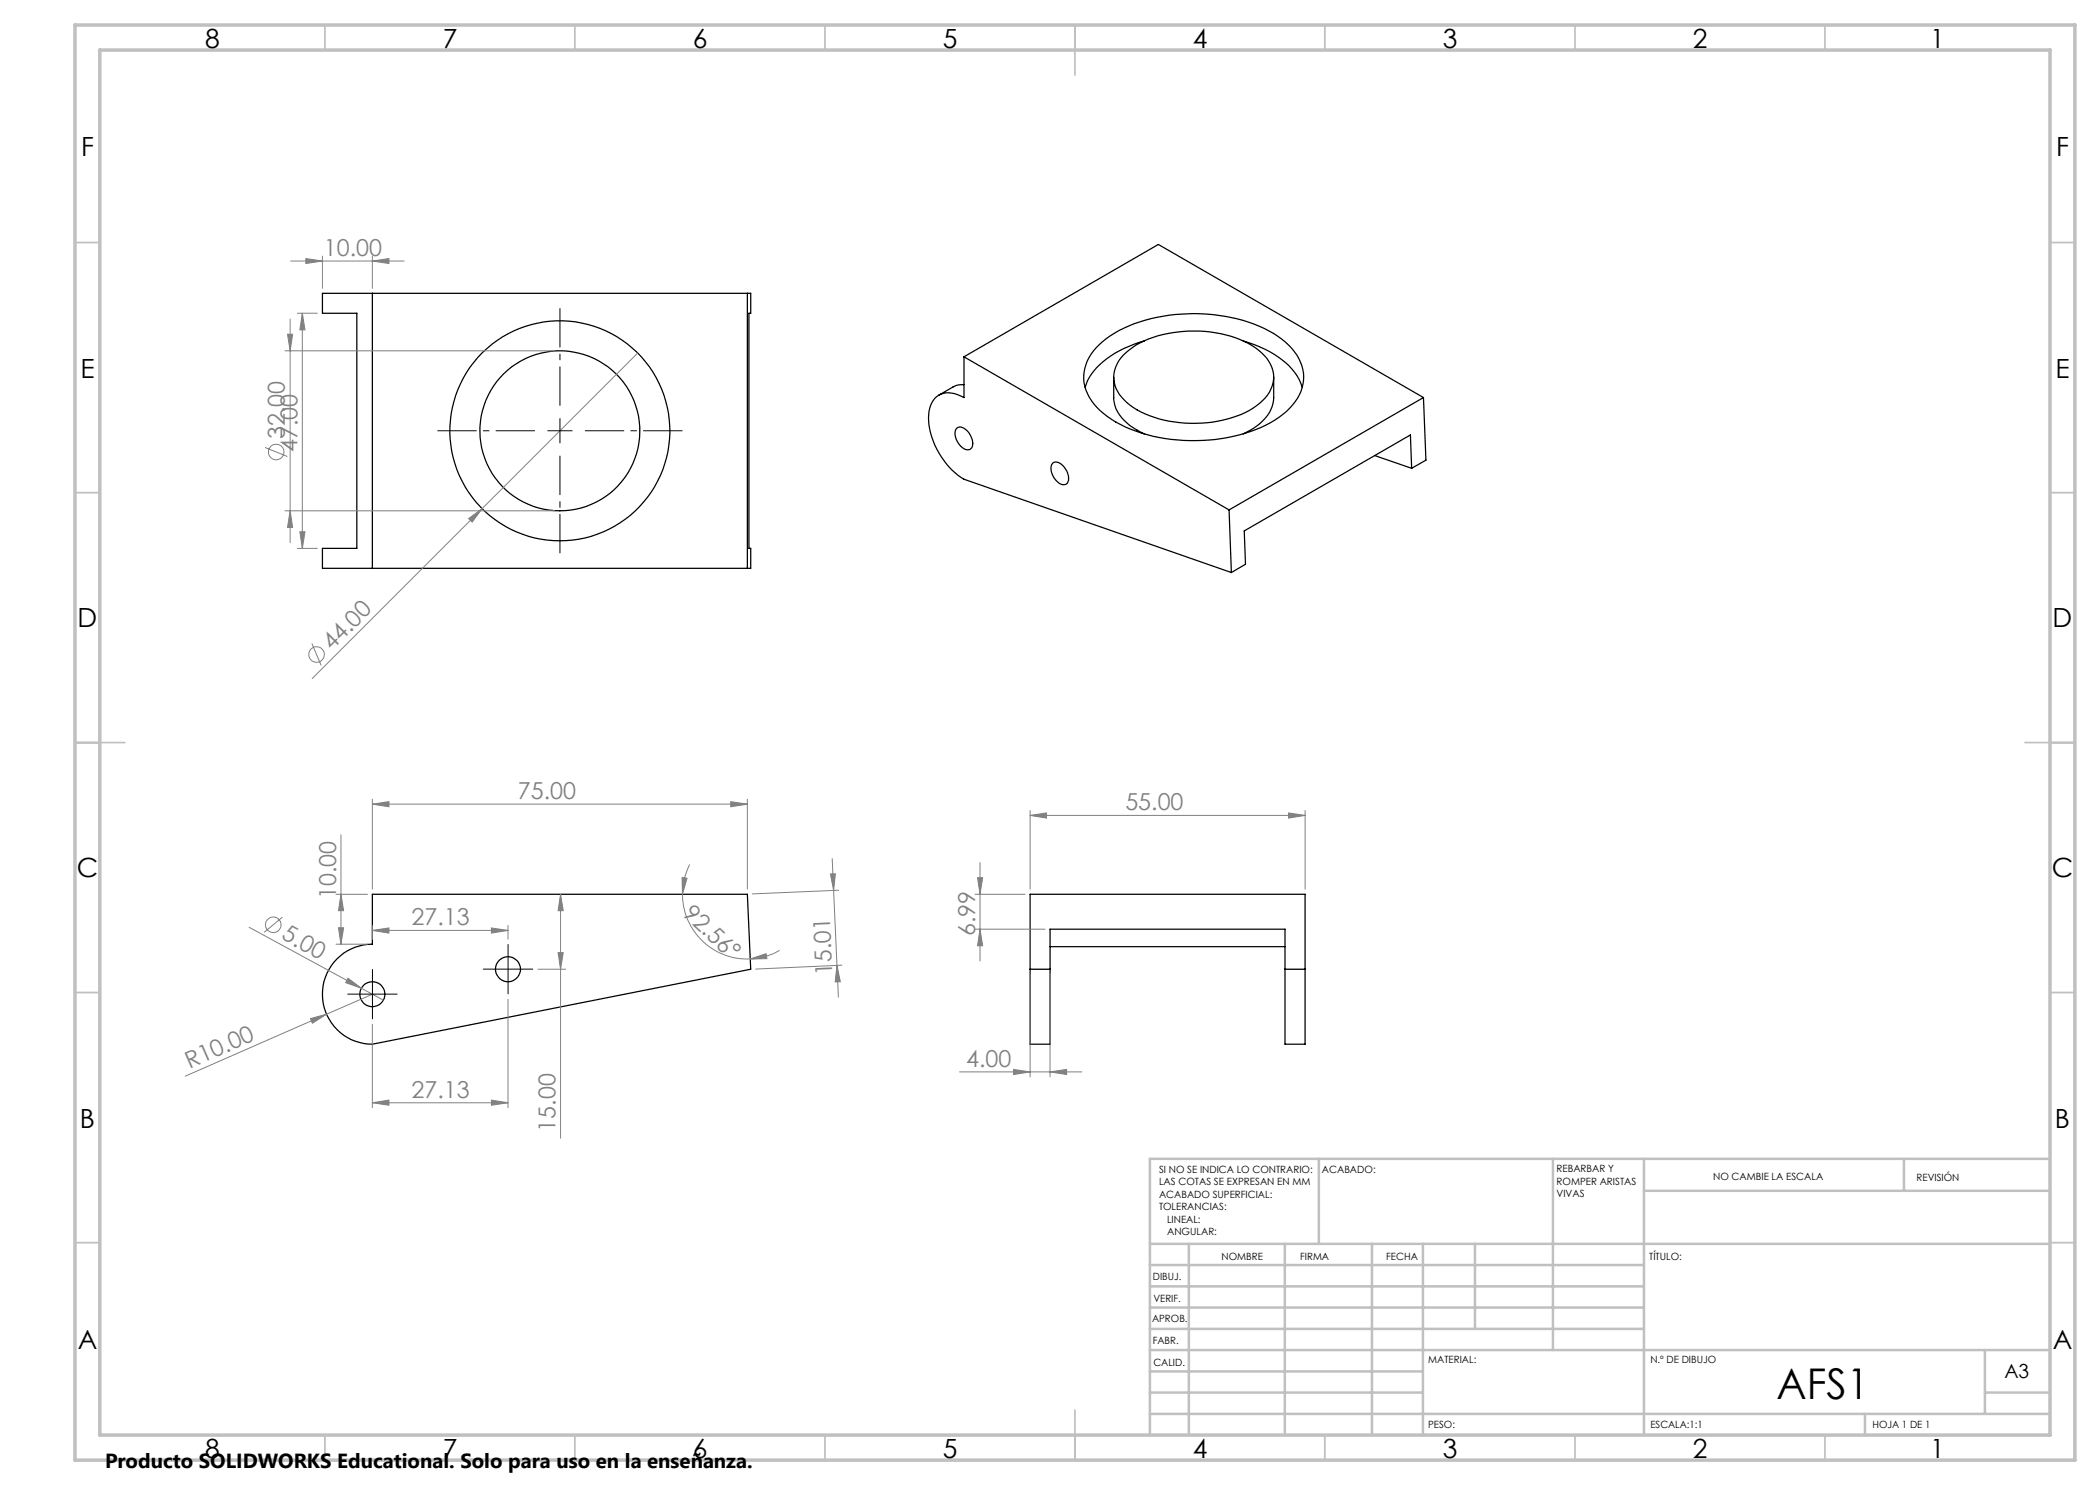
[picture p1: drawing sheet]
<svg xmlns="http://www.w3.org/2000/svg" width="420mm" height="297mm" viewBox="0 0 420 297" stroke-linecap="round" stroke-linejoin="round" font-family="sans-serif">
<g fill="none" stroke="#000" stroke-width=".25">
<path d="M74.5 58.7h-10v3.9h6.9v47.1h-6.9v4h10M74.5 58.7v55M74.5 58.7h75.6v3.9h-.3v47.1h.3v4h-75.6M149.5 58.7v55M192.8 71.4v8.1a4.8 4.8 0 0 0-5.4-.2 6.2 6.2 0 0 0-1.6 5.8 15.8 15.8 0 0 0 7 10.7l53.5 18.7M192.8 76.9l-1.5 .2-3.5 1.9M192.8 71.4l53 30.6M192.8 71.4l38.9-22.5 53 30.6M219.3 69.5a23.6 23.6 0 0 1 13.3-6.3 34.4 34.4 0 0 1 21.2 3 11.9 11.9 0 0 1 6.9 8.4 9.4 9.4 0 0 1-4.2 8.3 28.3 28.3 0 0 1-16 5.2 31.3 31.3 0 0 1-18.2-4.2 10.8 10.8 0 0 1-5.6-8 8.8 8.8 0 0 1 2.6-6.4zM222.7 75.4v4.1a7.4 7.4 0 0 0 4 6.1l2.1 1.2M224.7 71a18.5 18.5 0 0 1 12-4.7 23.1 23.1 0 0 1 14.4 3.3 7.3 7.3 0 0 1 3.6 6.4 7.8 7.8 0 0 1-4.1 5.6 24.7 24.7 0 0 1-18.8 2.2 13.4 13.4 0 0 1-8.3-5.5 5.9 5.9 0 0 1 1.2-7.3zM228.8 68.2a19 19 0 0 0-10.6 6.8l-.8 1.3-.4 1.2"/>
<path d="M248.6 68.2a20 20 0 0 1 10.3 6.2l.9 1.4 .7 1.7M254.7 75.4v4.1a8.1 8.1 0 0 1-4.8 6.6l-1.3 .7M284.7 79.5l-38.9 22.5M284.7 79.5l.5 12.5-2.9 1.7M191.4 85.6a1.83 1.83 0 0 1 2.3 .8 3.1 3.1 0 0 1 .6 3.2 1.41 1.41 0 0 1-2.1-.4 3.1 3.1 0 0 1-1-3.4zM210.6 92.6a1.78 1.78 0 0 1 2.2 .8 2.64 2.64 0 0 1 .5 3.4 1.73 1.73 0 0 1-2.2-.9 2.69 2.69 0 0 1-.5-3.3zM275 91.1l7.3 2.6M282.3 93.7l-.2-6.7-33.3 19.2 .3 6.7-2.8 1.6M245.8 102l.5 12.5M74.5 178.9h75l.6 14.9-75.6 15a10 10 0 0 1-10-10 10 10 0 0 1 10-10zM206 178.9h55v29.9h-4v-23h-47v23h-4zM206 193.8h4"/>
<path d="M210 189.3h47M257 193.8h4"/>
<circle cx="112" cy="86.2" r="22"/>
<circle cx="112" cy="86.2" r="16"/>
<circle cx="74.5" cy="198.8" r="2.5"/>
<circle cx="101.6" cy="193.8" r="2.5"/>
</g>
<path d="M74.5 159.8v18M149.5 159.8v18M74.5 160.8h75M146.2 160.3l3.3 .5-3.3 .6z" fill="none" stroke="#808080" stroke-width=".2"/>
<g fill="none" stroke="#c0c0c0" stroke-width=".35">
<path d="M65 5v5M115 5v5M165 5v5M215 5v10M265 5v5M315 5v5M365 5v5M15 48.5h5M410 48.5h5M15 98.5h5M410 98.5h5M15 148.5h10"/>
<path d="M405 148.5h10M15 198.5h5M410 198.5h5M15 248.5h5M410 248.5h5M65 287v5M115 287v5M165 287v5M215 282v10M265 287v5M315 287v5M365 287v5"/>
</g>
<g fill="none" stroke="#c0c0c0" stroke-width=".5">
<path d="M263.8 231.8v17M310.6 231.8v38.2M328.8 231.8v55.2M328.8 238.2h81.2M380.8 231.8v6.4M410 231.8h-180v55.2M230 248.8h180M230 257.3h98.8M230 253h98.8M237.8 248.8v38.2M257 248.8v38.2M274.4 248.8v38.2"/>
<path d="M284.6 248.8v38.2M295 248.8v17M230 265.8h98.8M230 261.5h98.8M230 278.5h54.6M230 274.3h54.6M230 270h180M397 278.5h13M397 270v12.8M230 282.8h180M373 282.8v4.2"/>
</g>
<path d="M15 5h400v287h-400zM20 10h390v277h-390z" fill="none" stroke="#c0c0c0" stroke-width=".7"/>
<path d="M146.2 160.3l3.3 .5-3.3 .6z" fill="#808080"/>
<path d="M74.5 160.8l3.3-.5v1.1z" fill="none" stroke="#808080" stroke-width=".2"/>
<path d="M74.5 160.8l3.3-.5v1.1z" fill="#808080"/>
<path d="M166.4 171.7l1 21.4M167.7 178l-17.2 .8M167.4 193.1l.7 3.3h-1.1zM167.4 193.1l.3 6.3M168.4 193l-17.3 .8" fill="none" stroke="#808080" stroke-width=".2"/>
<path d="M167.4 193.1l.7 3.3h-1.1z" fill="#808080"/>
<path d="M166.1 174.8h1l-.4 3.3z" fill="none" stroke="#808080" stroke-width=".2"/>
<path d="M166.1 174.8h1l-.4 3.3z" fill="#808080"/>
<path d="M74.5 198.9l-9.2 3.9M62.1 203.7l3.2-.9-2.8 1.8zM65.3 202.8l-28.2 12.4" fill="none" stroke="#808080" stroke-width=".2"/>
<path d="M62.1 203.7l3.2-.9-2.8 1.8z" fill="#808080"/>
<g fill="none" stroke="#808080" stroke-width=".2">
<path d="M49.8 185.5l22.5 12.2M56.5 183.4l-3.7 3.1M69.6 195.6l2.7 2.1-3.2-1.2zM72.3 197.7l4.4 2.3"/>
<circle cx="54.7" cy="185" r="1.55"/>
</g>
<path d="M69.6 195.6l2.7 2.1-3.2-1.2z" fill="#808080"/>
<path d="M67.2 178.9h6.3M68.2 178.9l.5 3.2h-1zM68.2 167v21.8M67.2 188.8h6.3" fill="none" stroke="#808080" stroke-width=".2"/>
<path d="M68.2 178.9l.5 3.2h-1z" fill="#808080"/>
<path d="M67.7 185.6h1l-.5 3.2z" fill="none" stroke="#808080" stroke-width=".2"/>
<path d="M67.7 185.6h1l-.5 3.2z" fill="#808080"/>
<path d="M136.4 175.5l1 .1-.9 3.3z" fill="none" stroke="#808080" stroke-width=".2"/>
<path d="M136.4 175.5l1 .1-.9 3.3z" fill="#808080"/>
<path d="M150 191.8l3.2-1.1 .2 1z" fill="none" stroke="#808080" stroke-width=".2"/>
<path d="M150 191.8l3.2-1.1 .2 1z" fill="#808080"/>
<path d="M137.9 172.9a13 13 0 0 0 2.6 15.3 13 13 0 0 0 15.4 1.9M101.6 199.8v21.7M74.5 204.9v16.6M74.5 220.6l3.3-.6v1zM74.5 220.6h27.1" fill="none" stroke="#808080" stroke-width=".2"/>
<path d="M74.5 220.6l3.3-.6v1z" fill="#808080"/>
<path d="M98.3 220l3.3 .6-3.3 .4z" fill="none" stroke="#808080" stroke-width=".2"/>
<path d="M98.3 220l3.3 .6-3.3 .4z" fill="#808080"/>
<path d="M74.5 186.1l3.3-.5v1zM74.5 185.1v2.8M74.5 186.1h27.1M101.6 185.1v2.8" fill="none" stroke="#808080" stroke-width=".2"/>
<path d="M74.5 186.1l3.3-.5v1z" fill="#808080"/>
<path d="M98.3 185.6l3.3 .5-3.3 .5z" fill="none" stroke="#808080" stroke-width=".2"/>
<path d="M98.3 185.6l3.3 .5-3.3 .5z" fill="#808080"/>
<path d="M112.1 178.9v48.7M107.6 193.8h5.5M111.6 190.5h1l-.5 3.3z" fill="none" stroke="#808080" stroke-width=".2"/>
<path d="M111.6 190.5h1l-.5 3.3z" fill="#808080"/>
<path d="M112.1 178.9l.5 3.2h-1z" fill="none" stroke="#808080" stroke-width=".2"/>
<path d="M112.1 178.9l.5 3.2h-1z" fill="#808080"/>
<g fill="none" stroke="#808080" stroke-width=".2">
<path d="M127.5 70.6l-65.1 65.1M93.7 103.7l2.7-2-2 2.7zM62.4 128.7l1.8 4.4"/>
<circle cx="63.3" cy="130.9" r="1.55"/>
</g>
<g fill="none" stroke="#000" stroke-width=".2" stroke-dasharray="15.2 1.3 1.3 1.3" stroke-linecap="butt">
<path d="M72 198.8h-2.5M74.5 198.8v-2.5M74.5 198.8h-2.5M74.5 198.8v2.5M74.5 198.8h2.5M74.5 196.3v-2.5M77 198.8h2.5M99.1 193.8h-2.5M101.6 193.8v-2.5M101.6 193.8h-2.5M101.6 193.8v2.5M101.6 193.8h2.5"/>
<path d="M101.6 191.3v-2.5M101.6 196.3v2.5M104.1 193.8h2.5M74.5 201.3v2.5"/>
</g>
<path d="M93.7 103.7l2.7-2-2 2.7z" fill="#808080"/>
<g fill="none" stroke="#808080" stroke-width=".2">
<path d="M57 70.2h54M57.5 66.8h1l-.5 3.4zM58 63.8v44.7M53 89.5l4.5 1.8M57 102.2h54"/>
<circle cx="55.2" cy="90.4" r="1.55"/>
</g>
<path d="M57.5 66.8h1l-.5 3.4z" fill="#808080"/>
<path d="M58 102.2l.5 3.3h-1z" fill="none" stroke="#808080" stroke-width=".2"/>
<path d="M58 102.2l.5 3.3h-1z" fill="#808080"/>
<path d="M58.1 52.2h22.7M64.5 51.2v6.5M74.5 52.2l3.3-.5v1zM74.5 51.2v6.5" fill="none" stroke="#808080" stroke-width=".2"/>
<path d="M74.5 52.2l3.3-.5v1z" fill="#808080"/>
<path d="M61.2 51.7l3.3 .5-3.3 .5z" fill="none" stroke="#808080" stroke-width=".2"/>
<path d="M61.2 51.7l3.3 .5-3.3 .5z" fill="#808080"/>
<path d="M59.5 62.6h4M60.5 62.6l.5 3.4h-1zM60.5 62.6v47.1M59.5 109.7h4" fill="none" stroke="#808080" stroke-width=".2"/>
<path d="M60.5 62.6l.5 3.4h-1z" fill="#808080"/>
<path d="M60 106.4h1l-.5 3.3z" fill="none" stroke="#808080" stroke-width=".2"/>
<path d="M60 106.4h1l-.5 3.3z" fill="#808080"/>
<path d="M206 163.1l3.3-.5v1zM206 162.1v15.7M206 163.1h55M261 162.1v15.7" fill="none" stroke="#808080" stroke-width=".2"/>
<path d="M112 86.1v-2.5M112 86.1h-2.5M112 86.1v2.5M112 86.1h2.5" fill="none" stroke="#000" stroke-width=".2" stroke-dasharray="15.2 1.3 1.3 1.3" stroke-linecap="butt"/>
<path d="M107 86.1h-19.5M112 81.1v-19.5M112 91.1v19.5M117 86.1h19.5" fill="none" stroke="#000" stroke-width=".2" stroke-dasharray="15.2 1.3 1.3 1.3" stroke-dashoffset="7.4" stroke-linecap="butt"/>
<path d="M206 163.1l3.3-.5v1z" fill="#808080"/>
<path d="M257.7 162.6l3.3 .5-3.3 .5z" fill="none" stroke="#808080" stroke-width=".2"/>
<path d="M257.7 162.6l3.3 .5-3.3 .5z" fill="#808080"/>
<path d="M195 178.9h10M195.5 175.5h1l-.5 3.4zM196 172.5v19.7M195 185.8h14" fill="none" stroke="#808080" stroke-width=".2"/>
<path d="M195.5 175.5h1l-.5 3.4z" fill="#808080"/>
<path d="M196 185.8l.5 3.4h-1z" fill="none" stroke="#808080" stroke-width=".2"/>
<path d="M196 185.8l.5 3.4h-1z" fill="#808080"/>
<path d="M206 194.8v20.6M210 194.8v20.6M191.9 214.4h24.5M210 214.4l3.3-.5v1z" fill="none" stroke="#808080" stroke-width=".2"/>
<path d="M210 214.4l3.3-.5v1z" fill="#808080"/>
<path d="M202.7 213.9l3.3 .5-3.3 .5z" fill="none" stroke="#808080" stroke-width=".2"/>
<path d="M202.7 213.9l3.3 .5-3.3 .5z" fill="#808080"/>
<text font-size="8.5" x="355.3" y="279.7">AFS1</text>
<g font-size="5.3">
<text x="41" y="9.5">8</text>
<text x="88.5" y="9.5">7</text>
<text x="138.5" y="9.5">6</text>
<text x="188.5" y="9.5">5</text>
<text x="238.5" y="9.5">4</text>
<text x="288.5" y="9.5">3</text>
<text x="338.5" y="9.5">2</text>
<text x="386" y="9.5">1</text>
<text x="16.2" y="31.3">F</text>
<text x="411.2" y="31.3">F</text>
<text x="16.1" y="75.5">E</text>
<text x="411.1" y="75.5">E</text>
<text x="15.5" y="125.5">D</text>
<text x="410.5" y="125.5">D</text>
<text x="15.4" y="175.5">C</text>
<text x="410.4" y="175.5">C</text>
<text x="16" y="225.5">B</text>
<text x="411" y="225.5">B</text>
<text x="15.5" y="269.8">A</text>
<text x="410.5" y="269.8">A</text>
<text x="41" y="291.5">8</text>
<text x="88.5" y="291.5">7</text>
<text x="138.5" y="291.5">6</text>
<text x="188.5" y="291.5">5</text>
<text x="238.5" y="291.5">4</text>
<text x="288.5" y="291.5">3</text>
<text x="338.5" y="291.5">2</text>
<text x="386" y="291.5">1</text>
</g>
<g font-size="4.7" fill="#808080">
<text x="64.8" y="51.2">10.00</text>
<text x="57" y="87.8" transform="rotate(-90 57 87.8)">32.00</text>
<text x="59.5" y="90.5" transform="rotate(-90 59.5 90.5)">47.00</text>
<text x="66.4" y="130.3" transform="rotate(-45 66.4 130.3)">44.00</text>
<text x="103.6" y="159.8">75.00</text>
<text x="225.1" y="162.1">55.00</text>
<text x="67.2" y="179.9" transform="rotate(-90 67.2 179.9)">10.00</text>
<text x="82.3" y="185.1">27.13</text>
<text x="136.4" y="182.9" transform="rotate(43 136.4 182.9)">92.56°</text>
<text x="56.1" y="187.7" transform="rotate(28 56.1 187.7)">5.00</text>
<text x="195" y="187.3" transform="rotate(-90 195 187.3)">6.99</text>
<text x="166.5" y="195" transform="rotate(-93 166.5 195)">15.01</text>
<text x="37.9" y="213.8" transform="rotate(-24 37.9 213.8)">R10.00</text>
<text x="193.2" y="213.4">4.00</text>
<text x="82.3" y="219.5">27.13</text>
<text x="111.1" y="226.3" transform="rotate(-90 111.1 226.3)">15.00</text>
</g>
<text font-size="4.1" x="21" y="293.7">Producto SOLIDWORKS Educational. Solo para uso en la enseñanza.</text>
<text font-size="3.9" x="400.9" y="275.5">A3</text>
<g font-size="2">
<text x="231.8" y="234.6">SI NO SE INDICA LO CONTRARIO:</text>
<text x="231.8" y="237.1">LAS COTAS SE EXPRESAN EN MM</text>
<text x="231.8" y="239.6">ACABADO SUPERFICIAL:</text>
<text x="264.4" y="234.6">ACABADO:</text>
<text x="311.3" y="234.5">REBARBAR Y</text>
<text x="311.3" y="237">ROMPER ARISTAS</text>
<text x="311.3" y="239.5">VIVAS</text>
<text x="342.6" y="236">NO CAMBIE LA ESCALA</text>
<text x="383.3" y="236.2">REVISIÓN</text>
<text x="231.8" y="242.1">TOLERANCIAS:</text>
<text x="233.4" y="244.6">LINEAL:</text>
<text x="233.4" y="247.1">ANGULAR:</text>
<text x="244.3" y="252">NOMBRE</text>
<text x="260" y="251.9">FIRMA</text>
<text x="277.2" y="251.9">FECHA</text>
<text x="329.9" y="251.9">TÍTULO:</text>
<text x="230.6" y="256.1">DIBUJ.</text>
<text x="230.7" y="260.3">VERIF.</text>
<text x="230.4" y="264.4">APROB.</text>
<text x="230.5" y="268.8">FABR.</text>
<text x="230.7" y="273.1">CALID.</text>
<text x="285.6" y="272.5">MATERIAL:</text>
<text x="330.1" y="272.5">N.º DE DIBUJO</text>
<text x="285.6" y="285.5">PESO:</text>
<text x="330.1" y="285.6">ESCALA:1:1</text>
<text x="374.5" y="285.6">HOJA 1 DE 1</text>
</g>
</svg>
